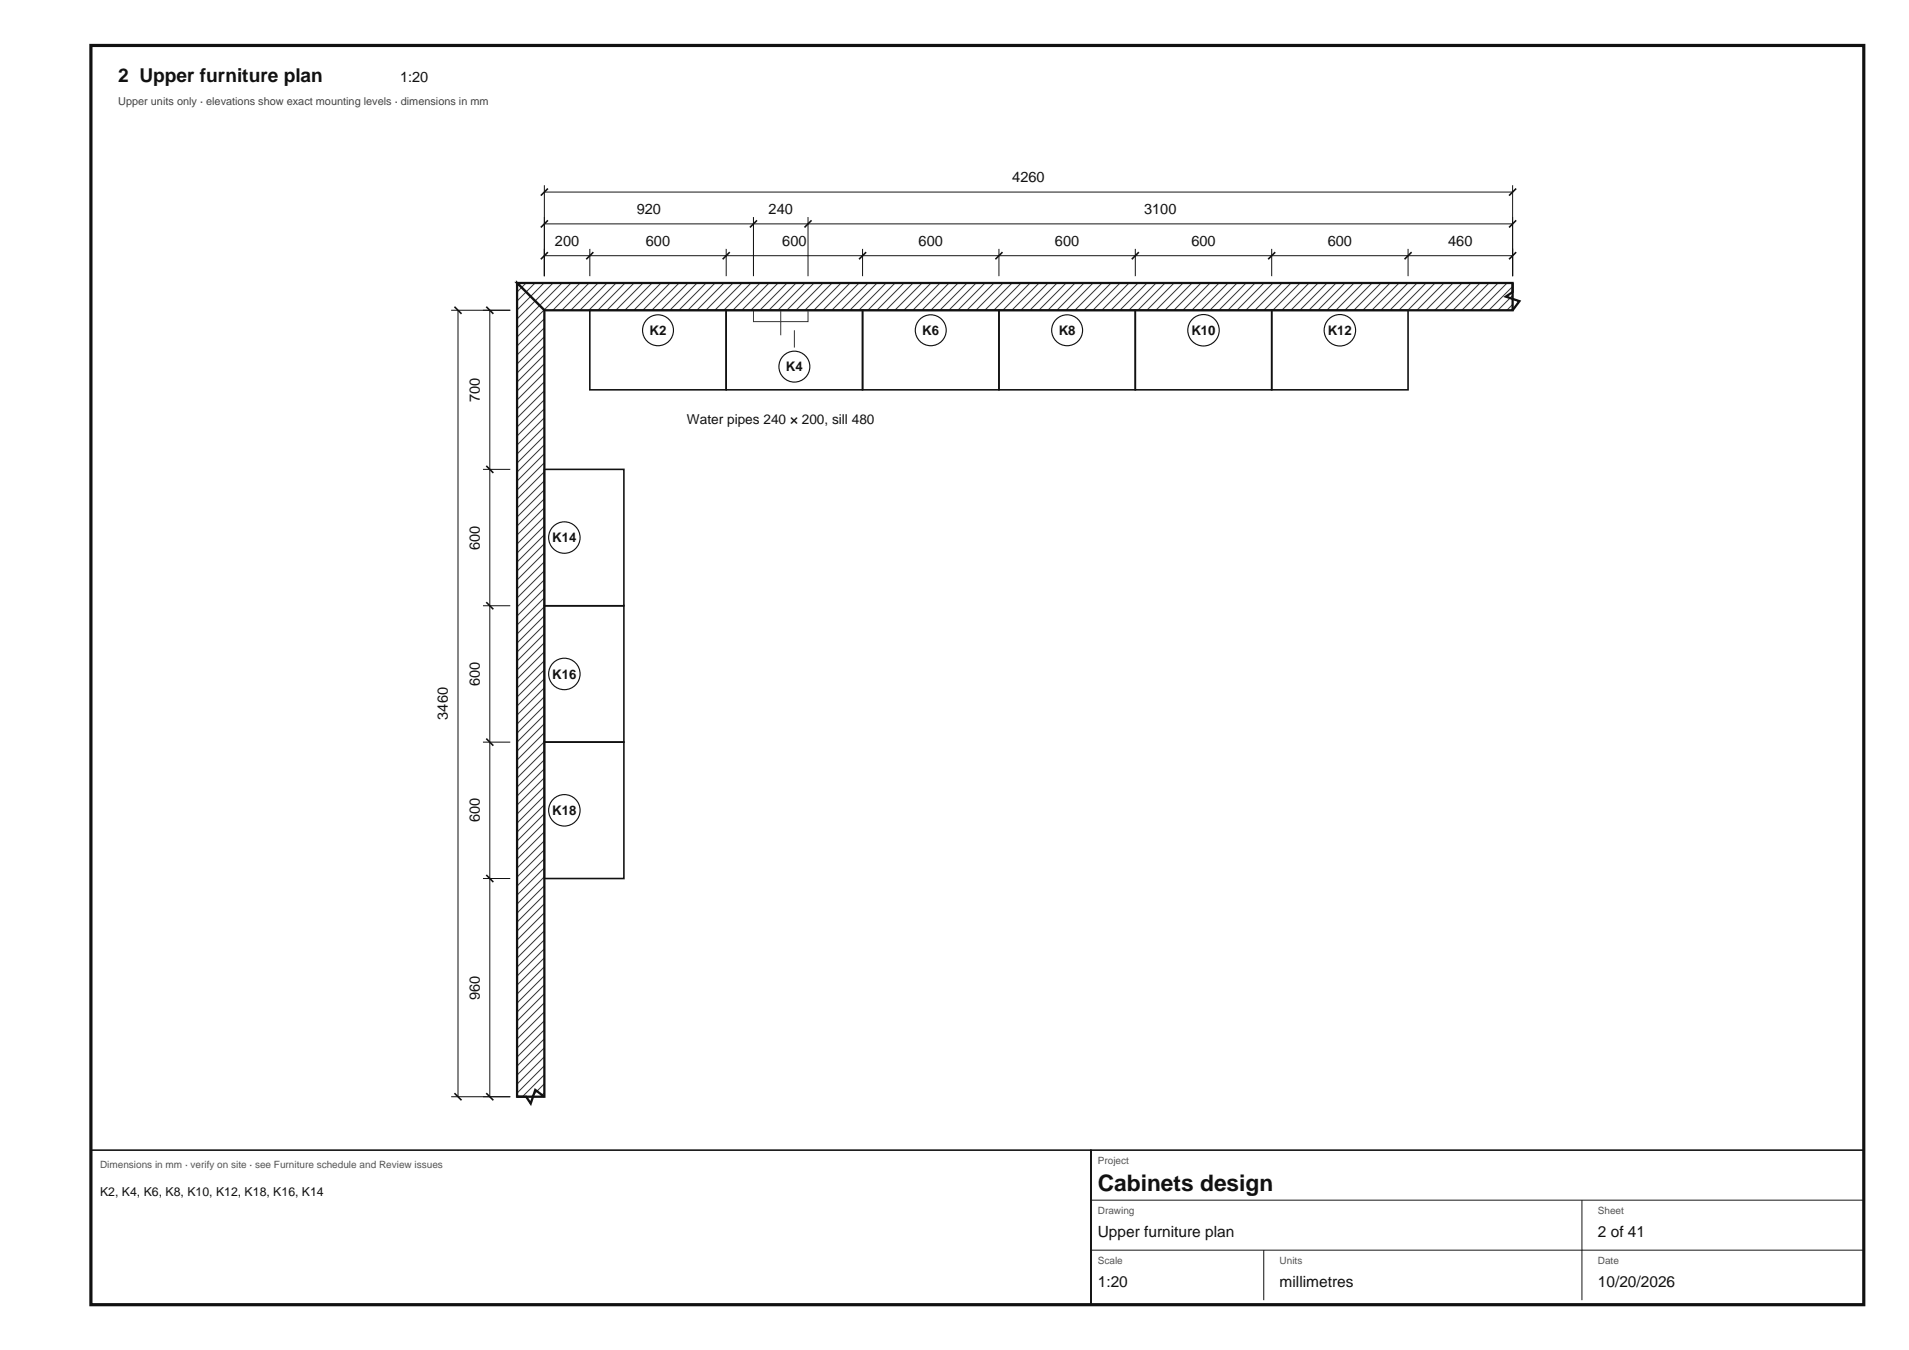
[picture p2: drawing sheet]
<svg xmlns="http://www.w3.org/2000/svg" width="420mm" height="297mm" viewBox="0 0 420 297" stroke-linecap="round" stroke-linejoin="round" font-family="sans-serif">
<path d="M20 10h390.1v277h-390.1z" fill="none" stroke="#111" stroke-width=".7" stroke-linecap="butt"/>
<path d="M113.8 62.3h219v6h-219z" fill="#fff"/>
<g fill="none" stroke="#333" stroke-width=".22">
<path d="M113.8 62.3h-.1M115.7 62.3l-2 2M117.7 62.3l-4 4M119.7 62.3l-6 5.9M121.7 62.3l-6 6M123.7 62.3l-6 6M125.6 62.3l-6 6M127.6 62.3l-6 6M129.6 62.3l-6 6M131.6 62.3l-6 6M133.6 62.3l-6 6M135.5 62.3l-6 6"/>
<path d="M137.5 62.3l-6 6M139.5 62.3l-6 6M141.5 62.3l-6 6M143.5 62.3l-6 6M145.4 62.3l-6 6M147.4 62.3l-6 6M149.4 62.3l-6 6M151.4 62.3l-6 6M153.4 62.3l-6 6M155.3 62.3l-6 6M157.3 62.3l-6 6M159.3 62.3l-6 6"/>
<path d="M161.3 62.3l-6 6M163.3 62.3l-6 6M165.2 62.3l-6 6M165.8 68.3h12v2.5h-12zM167.2 62.3l-6 6M169.2 62.3l-6 6M171.2 62.3l-6 6M173.2 62.3l-6 6M175.1 62.3l-6 6M177.1 62.3l-6 6M179.1 62.3l-6 6M181.1 62.3l-6 6"/>
<path d="M183.1 62.3l-6 6M185 62.3l-6 6M187 62.3l-6 6M189 62.3l-6 6M191 62.3l-6 6M193 62.3l-6 6M195 62.3l-6.1 6M196.9 62.3l-6 6M198.9 62.3l-6 6M200.9 62.3l-6 6M202.9 62.3l-6 6M204.9 62.3l-6.1 6"/>
<path d="M206.8 62.3l-6 6M208.8 62.3l-6 6M210.8 62.3l-6 6M212.8 62.3l-6 6M214.8 62.3l-6 6M216.7 62.3l-6 6M218.7 62.3l-6 6M220.7 62.3l-6 6M222.7 62.3l-6 6M224.7 62.3l-6 6M226.6 62.3l-6 6M228.6 62.3l-6 6"/>
<path d="M230.6 62.3l-6 6M232.6 62.3l-6 6M234.6 62.3l-6 6M236.5 62.3l-6 6M238.5 62.3l-6 6M240.5 62.3l-6 6M242.5 62.3l-6 6M244.5 62.3l-6 6M246.4 62.3l-6 6M248.4 62.3l-6 6M250.4 62.3l-6 6M252.4 62.3l-6 6"/>
<path d="M254.4 62.3l-6 6M256.3 62.3l-6 6M258.3 62.3l-6 6M260.3 62.3l-6 6M262.3 62.3l-6 6M264.3 62.3l-6 6M266.2 62.3l-6 6M268.2 62.3l-6 6M270.2 62.3l-6 6M272.2 62.3l-6 6M274.2 62.3l-6 6M276.1 62.3l-6 6"/>
<path d="M278.1 62.3l-6 6M280.1 62.3l-6 6M282.1 62.3l-6 6M284.1 62.3l-6 6M286 62.3l-6 6M288 62.3l-6 6M290 62.3l-6 6M292 62.3l-6 6M294 62.3l-6 6M295.9 62.3l-6 6M297.9 62.3l-6 6M299.9 62.3l-6 6"/>
<path d="M301.9 62.3l-6 6M303.9 62.3l-6 6M305.8 62.3l-6 6M307.8 62.3l-6 6M309.8 62.3l-6 6M311.8 62.3l-6 6M313.8 62.3l-6 6M315.7 62.3l-6 6M317.7 62.3l-6 6M319.7 62.3l-6 6M321.7 62.3l-6 6M323.7 62.3l-6 6"/>
<path d="M325.6 62.3l-6 6M327.6 62.3l-6 6M329.6 62.3l-6 6M331.6 62.3l-6 6M332.8 63l-5.2 5.3M332.8 65l-3.3 3.3M332.8 66.9l-1.3 1.4"/>
</g>
<path d="M113.8 62.3h219v6h-213zM332.8 62.3v2l-1.5 1 3 1-1.5 2" fill="none" stroke="#111" stroke-width=".5"/>
<path d="M171.8 68.3v5.5" fill="none" stroke="#333" stroke-width=".22" stroke-dasharray="6 1 1 1" stroke-linecap="butt"/>
<path d="M113.8 62.3h6v179h-6z" fill="#fff"/>
<g fill="none" stroke="#333" stroke-width=".22">
<path d="M113.8 62.3h-.1M115.7 62.3l-2 2M117.7 62.3l-4 4M119.7 62.3l-6 5.9M119.8 64.1l-6.1 6.1M119.8 66.1l-6.1 6.1M119.8 68.1l-6.1 6.1M119.8 70.1l-6.1 6.1M119.8 72l-6.1 6.1M119.8 74l-6.1 6.1M119.8 76l-6.1 6.1M119.8 78l-6.1 6.1"/>
<path d="M119.8 80l-6.1 6.1M119.8 81.9l-6.1 6.1M119.8 83.9l-6.1 6.1M119.8 85.9l-6.1 6.1M119.8 87.9l-6.1 6.1M119.8 89.9l-6.1 6.1M119.8 91.8l-6.1 6.2M119.8 93.8l-6.1 6.1M119.8 95.8l-6.1 6.1M119.8 97.8l-6.1 6.1M119.8 99.8l-6.1 6.1M119.8 113.6l-6.1 6.1"/>
<path d="M119.8 101.8l-6.1 6.1M119.8 103.7l-6.1 6.1M119.8 105.7l-6.1 6.1M119.8 107.7l-6.1 6.1M119.8 109.7l-6.1 6.1M119.8 111.7l-6.1 6.1M119.8 115.6l-6.1 6.1M119.8 117.6l-6.1 6.1M119.8 119.6l-6.1 6.1M119.8 121.6l-6.1 6.1M119.8 123.5l-6.1 6.1M119.8 125.5l-6.1 6.1"/>
<path d="M119.8 127.5l-6.1 6.1M119.8 129.5l-6.1 6.1M119.8 131.5l-6.1 6.1M119.8 133.4l-6.1 6.1M119.8 135.4l-6.1 6.1M119.8 137.4l-6.1 6.1M119.8 139.4l-6.1 6.1M119.8 159.2l-6.1 6.1M119.8 141.4l-6.1 6.1M119.8 143.3l-6.1 6.1M119.8 145.3l-6.1 6.1M119.8 147.3l-6.1 6.1"/>
<path d="M119.8 149.3l-6.1 6.1M119.8 151.3l-6.1 6.1M119.8 153.2l-6.1 6.1M119.8 155.2l-6.1 6.1M119.8 157.2l-6.1 6.1M119.8 173l-6.1 6.1M119.8 161.2l-6.1 6.1M119.8 163.1l-6.1 6.1M119.8 165.1l-6.1 6.1M119.8 167.1l-6.1 6.1M119.8 169.1l-6.1 6.1M119.8 171.1l-6.1 6.1"/>
<path d="M119.8 175l-6.1 6.1M119.8 179l-6.1 6.1M119.8 177l-6.1 6.1M119.8 190.9l-6.1 6.1M119.8 192.8l-6.1 6.1M119.8 194.8l-6.1 6.1M119.8 198.8l-6.1 6.1M119.8 181l-6.1 6.1M119.8 182.9l-6.1 6.1M119.8 188.9l-6.1 6.1M119.8 184.9l-6.1 6.1M119.8 186.9l-6.1 6.1"/>
<path d="M119.8 196.8l-6.1 6.1M119.8 200.8l-6.1 6.1M119.8 202.7l-6.1 6.1M119.8 204.7l-6.1 6.1M119.8 206.7l-6.1 6.1M119.8 208.7l-6.1 6.1M119.8 210.7l-6.1 6.1M119.8 212.6l-6.1 6.1M119.8 214.6l-6.1 6.1M119.8 216.6l-6.1 6.1M119.8 218.6l-6.1 6.1M119.8 220.6l-6.1 6.1"/>
<path d="M119.8 222.5l-6.1 6.1M119.8 224.5l-6.1 6.1M119.8 226.5l-6.1 6.1M119.8 228.5l-6.1 6.1M119.8 230.5l-6.1 6.1M119.8 232.4l-6.1 6.1M119.8 234.4l-6.1 6.1M119.8 236.4l-4.9 4.9M119.8 238.4l-2.9 2.9M119.8 240.4l-.9 .9"/>
</g>
<path d="M113.8 62.3l6 6v173h-6zM113.8 241.3h2l1 1.5 1-3 2 1.5" fill="none" stroke="#111" stroke-width=".5"/>
<g fill="none" stroke="#111" stroke-width=".35">
<path d="M120.5 55.5l-1.5 1.5M120.5 48.5l-1.5 1.5M120.5 41.5l-1.5 1.5M130.5 55.5l-1.5 1.5M160.5 55.5l-1.5 1.5M166.5 48.5l-1.5 1.5M178.6 48.5l-1.6 1.5M190.6 55.5l-1.6 1.5M220.6 55.5l-1.6 1.5M250.6 55.5l-1.6 1.5M280.6 55.5l-1.6 1.5M310.6 55.5l-1.6 1.5"/>
<path d="M333.6 55.5l-1.6 1.5M333.6 48.5l-1.6 1.5M333.6 41.5l-1.6 1.5M100 67.5l1.5 1.5M107 67.5l1.5 1.5M129.8 68.3h30v17.5h-30zM159.8 68.3h30v17.5h-30zM189.8 68.3h30v17.5h-30zM219.8 68.3h30v17.5h-30zM249.8 68.3h30v17.5h-30zM279.8 68.3h30v17.5h-30zM107 102.5l1.5 1.5"/>
<path d="M119.8 103.3h17.5v30h-17.5zM107 132.5l1.5 1.5M119.8 133.3h17.5v30h-17.5zM107 162.5l1.5 1.5M119.8 163.3h17.5v30h-17.5zM107 192.5l1.5 1.6M100 240.5l1.5 1.6M107 240.5l1.5 1.6"/>
</g>
<g fill="none" stroke="#111" stroke-width=".22">
<path d="M119.8 56.3h213M119.8 40.8v20M119.8 49.3h213M119.8 42.3h213M129.8 54.8v6M159.8 54.8v6M165.8 47.8v13M177.8 47.8v13M189.8 54.8v6M219.8 54.8v6M249.8 54.8v6M279.8 54.8v6"/>
<path d="M309.8 54.8v6M332.8 40.8v20M99.3 68.3h13M100.8 68.3v173M107.8 68.3v173M106.3 103.3h6M106.3 133.3h6M106.3 163.3h6M106.3 193.3h6M99.3 241.3h13"/>
</g>
<circle cx="144.8" cy="72.7" r="3.4" fill="#fff"/>
<circle cx="144.8" cy="72.7" r="3.4" fill="none" stroke="#111" stroke-width=".25"/>
<path d="M174.8 72.7v3.8" fill="none" stroke="#333" stroke-width=".22"/>
<circle cx="174.8" cy="80.7" r="3.4" fill="#fff"/>
<circle cx="174.8" cy="80.7" r="3.4" fill="none" stroke="#111" stroke-width=".25"/>
<circle cx="204.8" cy="72.7" r="3.4" fill="#fff"/>
<circle cx="204.8" cy="72.7" r="3.4" fill="none" stroke="#111" stroke-width=".25"/>
<circle cx="234.8" cy="72.7" r="3.4" fill="#fff"/>
<circle cx="234.8" cy="72.7" r="3.4" fill="none" stroke="#111" stroke-width=".25"/>
<circle cx="264.8" cy="72.7" r="3.5" fill="#fff"/>
<circle cx="264.8" cy="72.7" r="3.5" fill="none" stroke="#111" stroke-width=".25"/>
<circle cx="294.8" cy="72.7" r="3.5" fill="#fff"/>
<circle cx="294.8" cy="72.7" r="3.5" fill="none" stroke="#111" stroke-width=".25"/>
<circle cx="124.2" cy="178.3" r="3.5" fill="#fff"/>
<circle cx="124.2" cy="178.3" r="3.5" fill="none" stroke="#111" stroke-width=".25"/>
<circle cx="124.2" cy="148.3" r="3.5" fill="#fff"/>
<circle cx="124.2" cy="148.3" r="3.5" fill="none" stroke="#111" stroke-width=".25"/>
<circle cx="124.2" cy="118.3" r="3.5" fill="#fff"/>
<circle cx="124.2" cy="118.3" r="3.5" fill="none" stroke="#111" stroke-width=".25"/>
<path d="M20 253h220v34h-220zM240 253h170.1v34h-170.1z" fill="none" stroke="#111" stroke-width=".35"/>
<path d="M240 264h170.1M240 275h170.1M278 275v11M348 264v22" fill="none" stroke="#111" stroke-width=".22"/>
<text font-size="5" fill="#111" x="241.5" y="262">Cabinets design</text>
<text font-size="4.2" fill="#111" x="26" y="18">2 Upper furniture plan</text>
<g font-size="3.4" fill="#111">
<text x="241.5" y="272">Upper furniture plan</text>
<text x="351.5" y="272">2 of 41</text>
<text x="241.5" y="283">1:20</text>
<text x="281.5" y="283">millimetres</text>
<text x="351.5" y="283">10/20/2026</text>
</g>
<g font-size="3.2" fill="#111">
<text x="88" y="18">1:20</text>
<text x="222.7" y="40.1">4260</text>
<text x="140.1" y="47.1">920</text>
<text x="169.1" y="47.1">240</text>
<text x="251.7" y="47.1">3100</text>
<text x="122.1" y="54.1">200</text>
<text x="142.1" y="54.1">600</text>
<text x="172.1" y="54.1">600</text>
<text x="202.1" y="54.1">600</text>
<text x="232.1" y="54.1">600</text>
<text x="262.1" y="54.1">600</text>
<text x="292.1" y="54.1">600</text>
<text x="318.6" y="54.1">460</text>
<text x="105.6" y="88.4" transform="rotate(-90 105.6 88.4)">700</text>
<text x="105.6" y="120.9" transform="rotate(-90 105.6 120.9)">600</text>
<text x="105.6" y="150.9" transform="rotate(-90 105.6 150.9)">600</text>
<text x="98.6" y="158.3" transform="rotate(-90 98.6 158.3)">3460</text>
<text x="105.6" y="180.9" transform="rotate(-90 105.6 180.9)">600</text>
<text x="105.6" y="219.9" transform="rotate(-90 105.6 219.9)">960</text>
</g>
<text font-size="3" fill="#111" x="151.1" y="93.3">Water pipes 240 × 200, sill 480</text>
<g font-size="2.9" fill="#111">
<text x="142.9" y="73.7">K2</text>
<text x="202.9" y="73.7">K6</text>
<text x="232.9" y="73.7">K8</text>
<text x="262.1" y="73.7">K10</text>
<text x="292.1" y="73.7">K12</text>
<text x="172.9" y="81.7">K4</text>
<text x="121.5" y="119.3">K14</text>
<text x="121.5" y="149.3">K16</text>
<text x="121.5" y="179.3">K18</text>
</g>
<text font-size="2.7" fill="#111" x="22" y="263">K2, K4, K6, K8, K10, K12, K18, K16, K14</text>
<text font-size="2.4" fill="#444" x="26" y="23">Upper units only · elevations show exact mounting levels · dimensions in mm</text>
<g font-size="2.2" fill="#555">
<text x="22" y="257">Dimensions in mm · verify on site · see Furniture schedule and Review issues</text>
<text x="241.5" y="256">Project</text>
<text x="241.5" y="267">Drawing</text>
<text x="351.5" y="267">Sheet</text>
<text x="241.5" y="278">Scale</text>
<text x="281.5" y="278">Units</text>
<text x="351.5" y="278">Date</text>
</g>
</svg>
